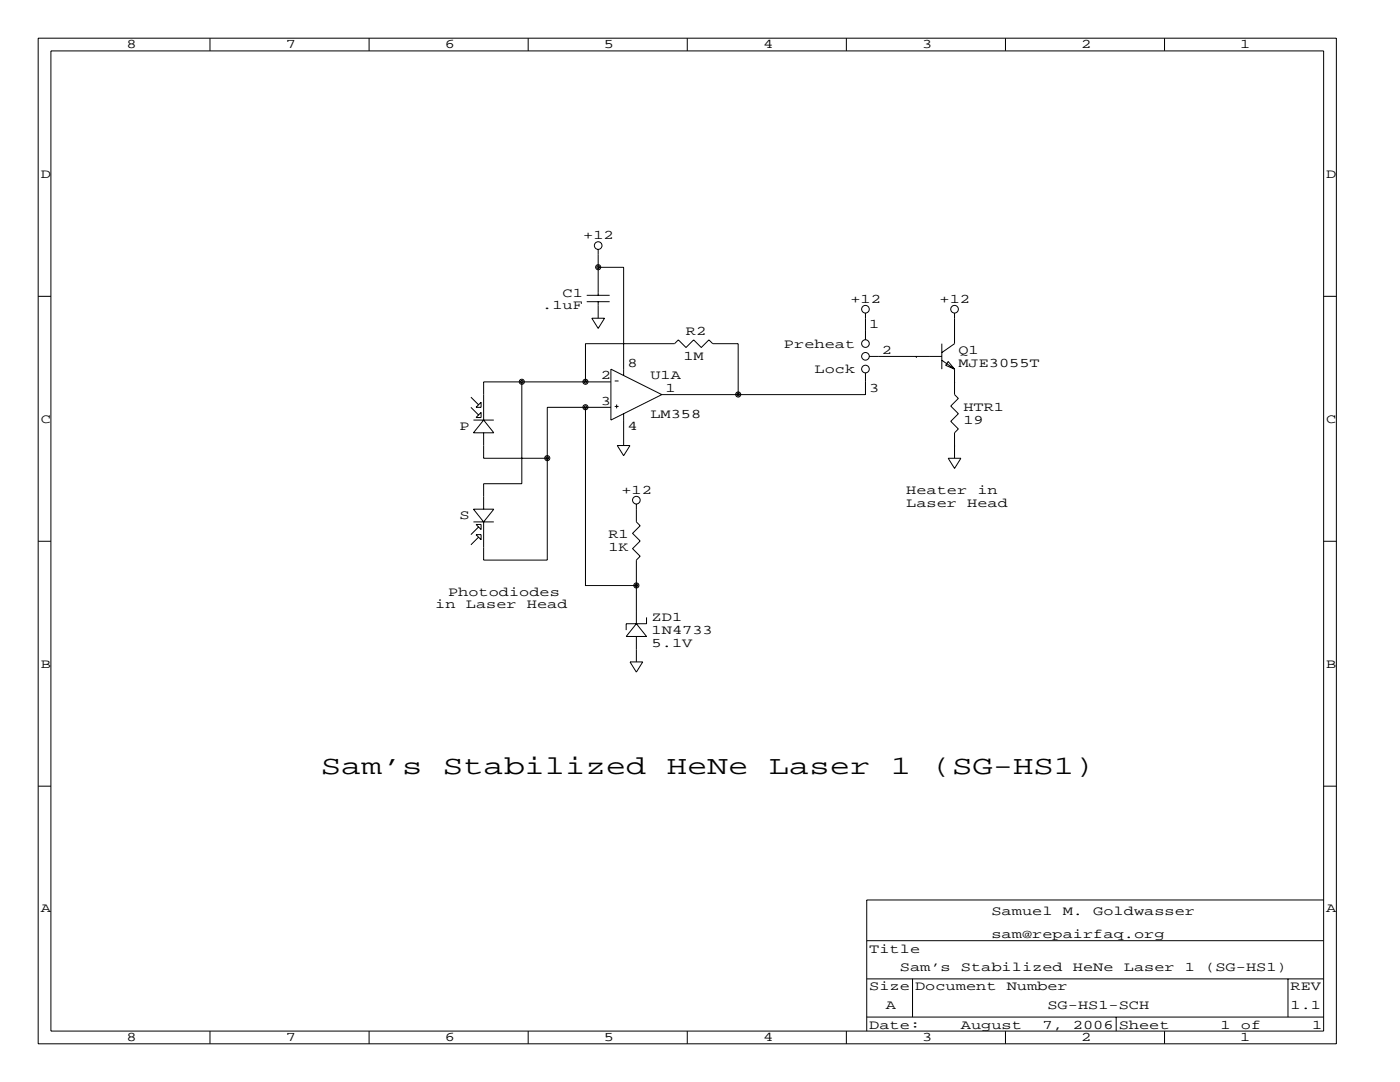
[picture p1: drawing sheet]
<svg xmlns="http://www.w3.org/2000/svg" width="279mm" height="216mm" viewBox="0 0 279 216" stroke-linecap="round" stroke-linejoin="round" font-family="sans-serif">
<g fill="none" stroke="#000" stroke-width=".2">
<path d="M7.6 7.6h259.1v200.7h-259.1zM10.2 10.2h254v195.5h-254zM41.9 7.6v2.6M73.7 7.6v2.6M105.4 7.6v2.6M137.2 7.6v2.6M168.9 7.6v2.6M200.7 7.6v2.6M232.4 7.6v2.6M7.6 59.1h2.6M117.1 58.9h4.6M119.4 49.8v9.1"/>
<path d="M119.4 53.3h5.1v21.6M264.2 59.1h2.5M94 79.2l1.5 1.6M104.1 76.2v20.3h-7.6v5.1M116.8 76.2v-7.6h17.8l.8-.8 1.5 1.5 1.5-1.5 1.6 1.5 1.5-1.5 .7 .8h5.1v10.1M117.1 60.2h4.6M118.1 63.5h2.5l-1.2 2zM119.4 60.2v3.3M121.9 76.2h-25.4v7.6M121.9 73.7l10.2 5-10.2 5.1zM122.7 76h.7M147.3 78.7h.1"/>
<path d="M172.7 62.5v5.3M172.7 74.4v4.3h-40.6M173.5 71.1h14.5M182.9 71.1h.1M188 68.6v5.1M188 71.9l2.5 1.8M189.2 72.1l1.3 1.6-1.8-.8zM190.5 76.2h.1M190.5 62.5v6.1l-2.5 1.8M190.5 73.7v5l.8 .8-1.6 1.5 1.6 1.5-1.6 1.6 1.6 1.5-.8 .8v5M94 81.3l1.5 1.5M94.5 83.8h4.1"/>
<path d="M95 81.3l1-1v1zM96 82.3v1h-1zM96.5 86.4v5h12.7M96.5 83.8l2.1 2.6h-4.1zM116.8 81.3v35.5h10.2M121.9 81.3h-12.7v30.5h-12.7v-7.7M122.7 81.1h.7M123.1 80.7v.8M123.2 88.9h2.5l-1.2 2zM124.5 82.5v6.4M189.2 91.4h2.6l-1.3 2.1zM190.5 88.9h.1"/>
<path d="M7.6 108h2.6M94.5 101.6h4.1l-2.1 2.5zM94.5 104.1h4.1M95 104.6h1v1.1zM95 106.7h1v1zM95.5 105.2l-1.5 1.5M95.5 107.2l-1.5 1.5M127 100.6v3.5l.8 .8-1.6 1.5 1.6 1.5-1.6 1.6 1.6 1.5-.8 .8v12.7M264.2 108h2.5M125.7 132.1h2.6l-1.3 2zM127 127v5.1M127 124.5l2 2.5h-4z"/>
<path d="M129 123.2v1.3h-4v1.2M7.6 156.9h2.6M264.2 156.9h2.5M264.2 179.6h-91.2v26.1M173 195.3h91.2M173 187.7h91.2M182.1 195.3v7.6M257 195.3v7.6M41.9 205.7v2.6M73.7 205.7v2.6M105.4 205.7v2.6M137.2 205.7v2.6"/>
<path d="M168.9 205.7v2.6M173 202.9h91.2M200.7 205.7v2.6M222.8 202.9v2.8M232.4 205.7v2.6"/>
<circle cx="119.4" cy="53.3" r=".51"/>
<circle cx="119.4" cy="49" r=".76"/>
<circle cx="119.4" cy="53.3" r=".25"/>
<circle cx="104.1" cy="76.2" r=".51"/>
<circle cx="104.1" cy="76.2" r=".25"/>
<circle cx="116.8" cy="76.2" r=".51"/>
<circle cx="116.8" cy="76.2" r=".25"/>
<circle cx="147.3" cy="78.7" r=".51"/>
<circle cx="147.3" cy="78.7" r=".25"/>
<circle cx="172.7" cy="68.6" r=".76"/>
<circle cx="172.7" cy="73.6" r=".76"/>
<circle cx="172.7" cy="61.7" r=".76"/>
<circle cx="172.7" cy="71.1" r=".76"/>
<circle cx="190.5" cy="61.7" r=".76"/>
<circle cx="109.2" cy="91.4" r=".51"/>
<circle cx="109.2" cy="91.4" r=".25"/>
<circle cx="116.8" cy="81.3" r=".51"/>
<circle cx="116.8" cy="81.3" r=".25"/>
<circle cx="127" cy="99.8" r=".76"/>
<circle cx="127" cy="116.8" r=".51"/>
<circle cx="127" cy="116.8" r=".25"/>
</g>
<g font-size="5.3">
<text x="64" y="154.4">Sam’s</text>
<text x="88.4" y="154.4">Stabilized</text>
<text x="133.1" y="154.4">HeNe</text>
<text x="153.4" y="154.4">Laser</text>
<text x="177.8" y="154.4">1</text>
<text x="185.9" y="154.4">(SG-HS1)</text>
</g>
<g font-size="2.6">
<text x="25.3" y="9.7">8</text>
<text x="57" y="9.7">7</text>
<text x="88.8" y="9.7">6</text>
<text x="120.5" y="9.7">5</text>
<text x="152.3" y="9.7">4</text>
<text x="184" y="9.7">3</text>
<text x="215.8" y="9.7">2</text>
<text x="247.5" y="9.7">1</text>
<text x="8.1" y="35.5">D</text>
<text x="264.7" y="35.5">D</text>
<text x="116.4" y="47.8">+12</text>
<text x="112.3" y="59.2">C1</text>
<text x="108.2" y="61.7">.1uF</text>
<text x="169.7" y="60.5">+12</text>
<text x="173.5" y="65.5">1</text>
<text x="187.5" y="60.5">+12</text>
<text x="136.4" y="71.9">1M</text>
<text x="136.9" y="66.8">R2</text>
<text x="156.5" y="69.3">Preheat</text>
<text x="176" y="70.6">2</text>
<text x="191.3" y="70.6">Q1</text>
<text x="119.9" y="75.7">2</text>
<text x="125.2" y="73.2">8</text>
<text x="129.8" y="75.7">U1A</text>
<text x="162.6" y="74.4">Lock</text>
<text x="191.3" y="73.2">MJE3055T</text>
<text x="119.9" y="80.8">3</text>
<text x="129.8" y="83.3">LM358</text>
<text x="132.8" y="78.2">1</text>
<text x="173.5" y="78.2">3</text>
<text x="192.3" y="82">HTR1</text>
<text x="8.1" y="84.3">C</text>
<text x="91.7" y="85.9">P</text>
<text x="125.2" y="85.9">4</text>
<text x="192.3" y="84.6">19</text>
<text x="264.7" y="84.3">C</text>
<text x="124" y="98.6">+12</text>
<text x="180.8" y="101.1">Laser</text>
<text x="180.8" y="98.6">Heater</text>
<text x="193" y="101.1">Head</text>
<text x="195.1" y="98.6">in</text>
<text x="91.7" y="103.6">S</text>
<text x="121.4" y="107.4">R1</text>
<text x="121.4" y="110">1K</text>
<text x="89.4" y="118.9">Photodiodes</text>
<text x="86.9" y="121.4">in</text>
<text x="93" y="121.4">Laser</text>
<text x="105.2" y="121.4">Head</text>
<text x="130" y="124">ZD1</text>
<text x="130" y="126.5">1N4733</text>
<text x="130" y="129">5.1V</text>
<text x="8.1" y="133.2">B</text>
<text x="264.7" y="133.2">B</text>
<text x="8.1" y="182.1">A</text>
<text x="197.9" y="182.6">Samuel</text>
<text x="212.1" y="182.6">M.</text>
<text x="218.2" y="182.6">Goldwasser</text>
<text x="264.7" y="182.1">A</text>
<text x="173.5" y="190.2">Title</text>
<text x="197.9" y="187.2">sam@repairfaq.org</text>
<text x="173.5" y="197.6">Size Document</text>
<text x="179.6" y="193.8">Sam’s</text>
<text x="191.8" y="193.8">Stabilized</text>
<text x="200.9" y="197.6">Number</text>
<text x="214.1" y="193.8">HeNe</text>
<text x="224.3" y="193.8">Laser</text>
<text x="236.5" y="193.8">1</text>
<text x="240.5" y="193.8">(SG-HS1)</text>
<text x="257.6" y="197.6">REV</text>
<text x="176.8" y="201.4">A</text>
<text x="209" y="201.4">SG-HS1-SCH</text>
<text x="257.6" y="201.4">1.1</text>
<text x="25.3" y="207.8">8</text>
<text x="57" y="207.8">7</text>
<text x="88.8" y="207.8">6</text>
<text x="120.5" y="207.8">5</text>
<text x="152.3" y="207.8">4</text>
<text x="173.5" y="205.2">Date:</text>
<text x="184" y="207.8">3</text>
<text x="191.8" y="205.2">August</text>
<text x="208" y="205.2">7,</text>
<text x="214.1" y="205.2">2006 Sheet</text>
<text x="215.8" y="207.8">2</text>
<text x="243.6" y="205.2">1</text>
<text x="247.5" y="207.8">1</text>
<text x="247.7" y="205.2">of</text>
<text x="261.9" y="205.2">1</text>
</g>
</svg>
